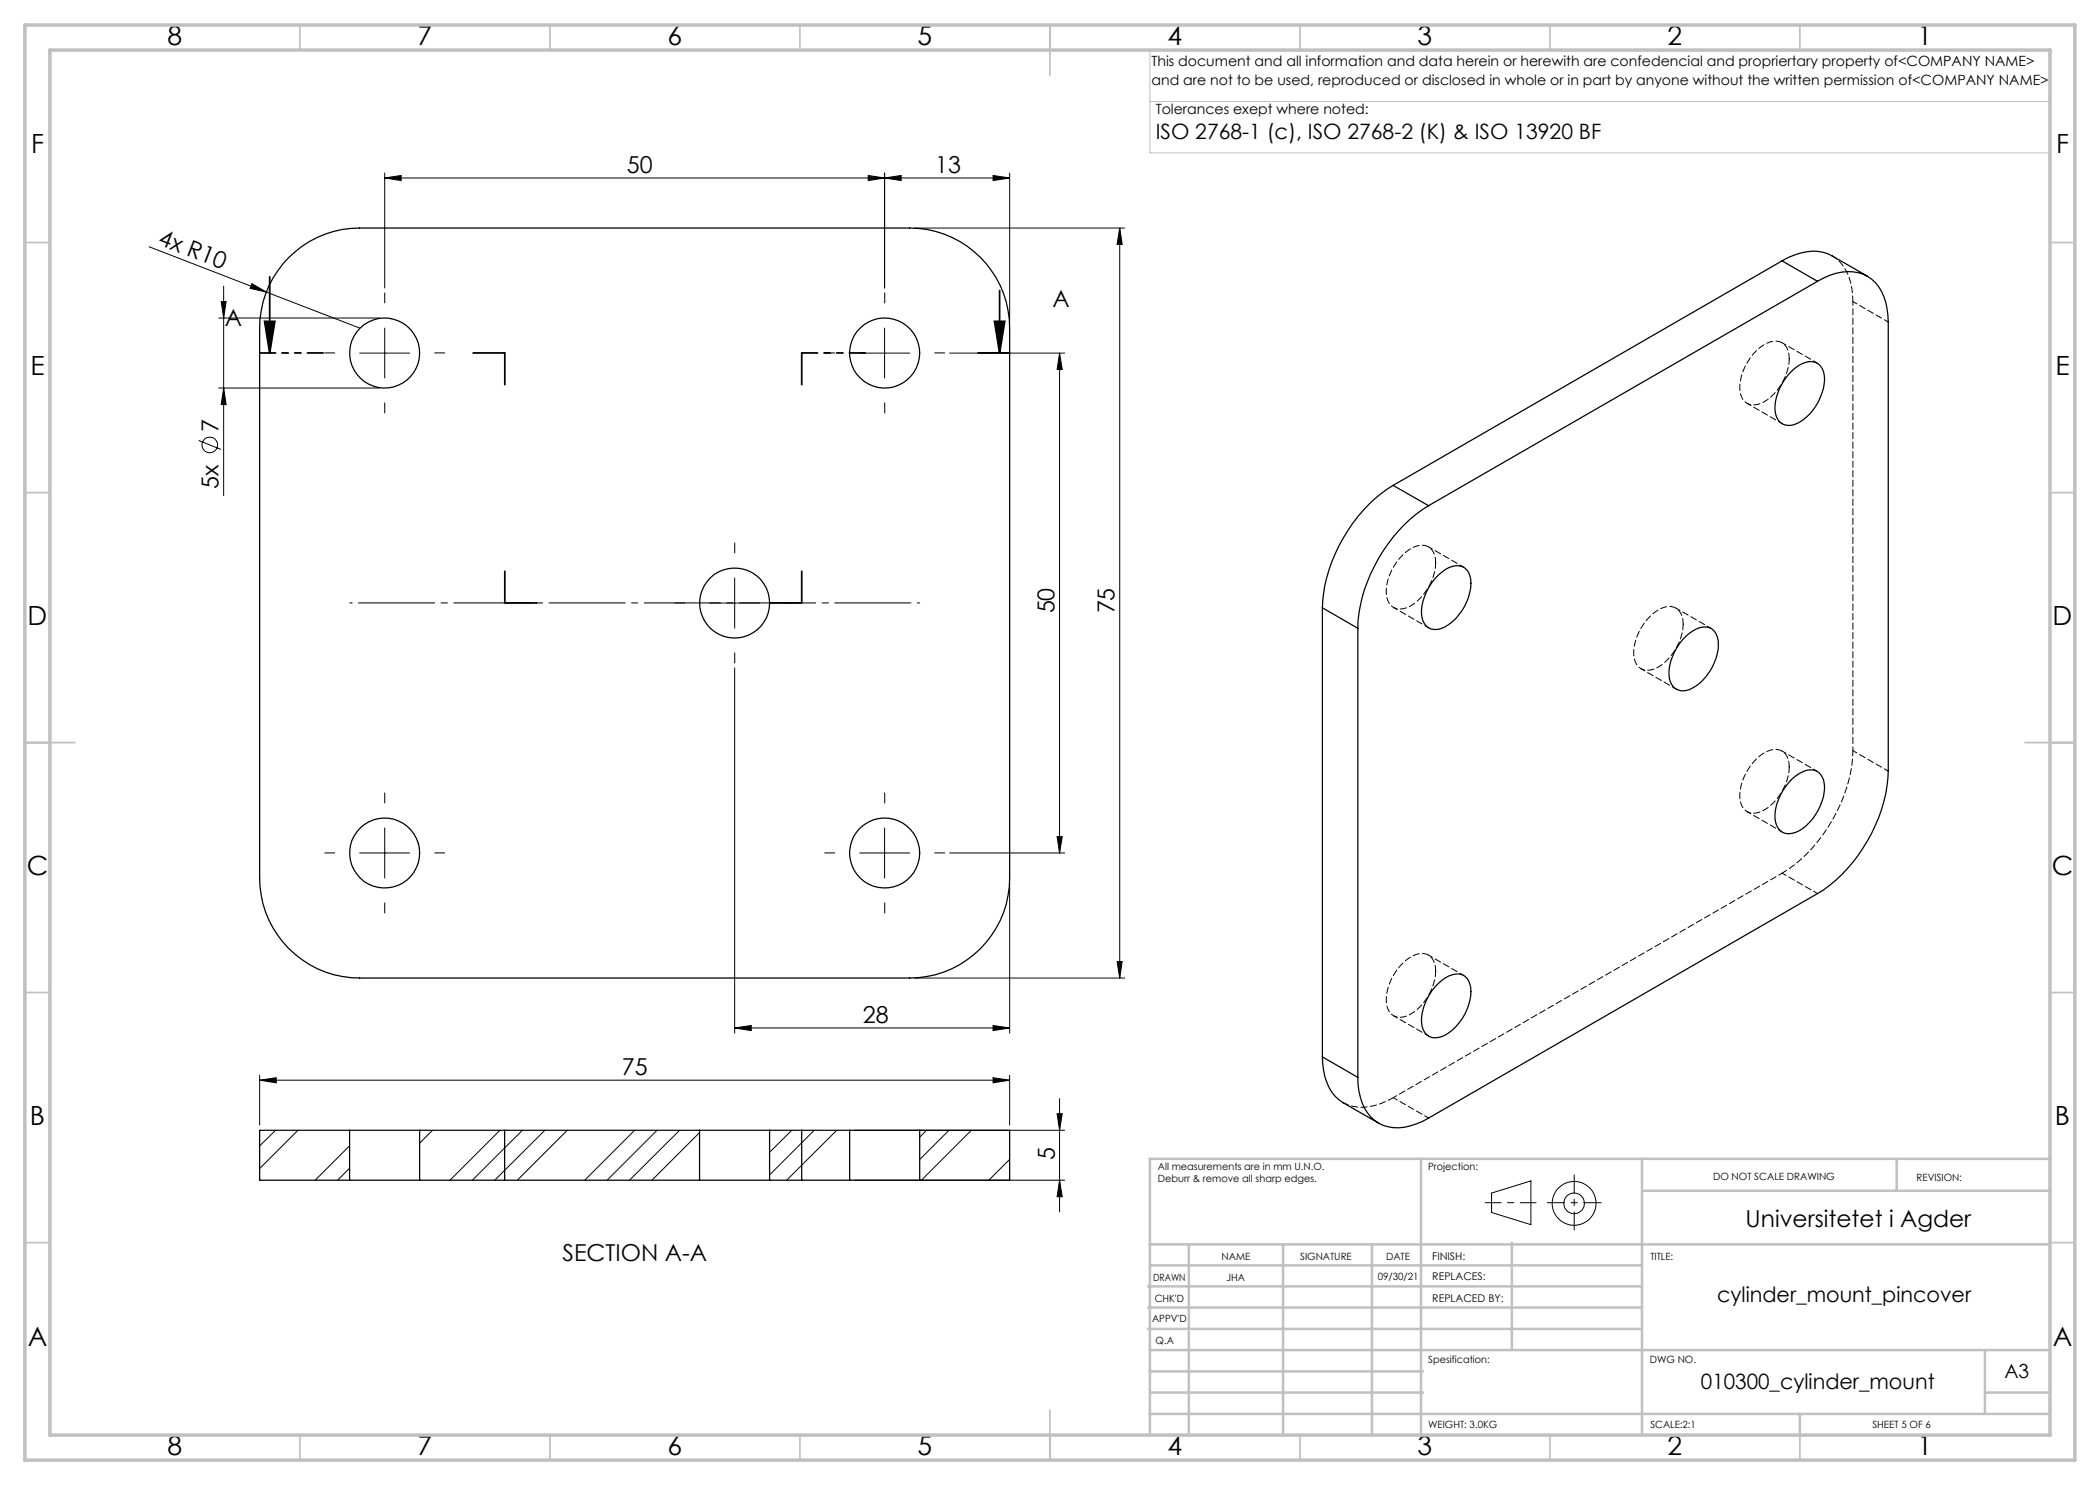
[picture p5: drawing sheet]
<svg xmlns="http://www.w3.org/2000/svg" width="420mm" height="297mm" viewBox="0 0 420 297" stroke-linecap="round" stroke-linejoin="round" font-family="sans-serif">
<g fill="none" stroke="#000" stroke-width=".2">
<path d="M76.9 35.6l3.3-.5v1zM76.9 34.6v23M173.6 35.1l3.3 .5-3.3 .5zM176.9 35.6l3.3-.5v1zM176.9 34.6v23M198.6 35.1l3.3 .5-3.3 .5zM201.9 34.6v30M201.9 35.6h-125M29.8 49.4l42.1 16.2M44.7 57.3v41.8M50.4 56.7l2.9 1.7-3.3-.7zM182.9 45.6h42"/>
<path d="M223.9 45.6v150M223.9 45.6l.5 3.3h-1zM43.7 63.6h32.2M43.7 77.6h32.2M44.2 60.3h1l-.5 3.3zM44.7 77.6l.5 3.3h-1zM71.9 70.6h10M76.9 65.6v10M171.9 70.6h10M176.9 65.6v10M189.9 70.6h23M211.9 70.6l.5 3.3h-1z"/>
<path d="M211.9 70.6v100M39.7 88.1l4.5 1.8M146.9 115.6v10M141.9 120.6h10M146.9 133.6v73M71.9 170.6h10M76.9 165.6v10M171.9 170.6h10M176.9 165.6v10M189.9 170.6h23M201.9 176.6v30M211.4 167.3h1l-.5 3.3z"/>
<path d="M182.9 195.6h42M223.4 192.3h1l-.5 3.3zM51.9 216l3.3-.5v1.1zM51.9 215v10M51.9 216h150M146.9 205.6l3.3-.5v1zM146.9 205.6h55M198.6 205.1l3.3 .5-3.3 .5zM198.6 215.5l3.3 .5-3.3 .6zM201.9 215v10M211.9 219.7v22.7M55.1 226.1l-3.2 3.1"/>
<path d="M59.6 226.1l-7.7 7.6M69.9 229.2l-6.9 6.8M69.9 233.6l-2.4 2.4M86.5 226.1l-2.6 2.5M100 226.1l-10 9.9M104.5 226.1l-10 9.9M109 226.1l-10 9.9M113.5 226.1l-10 9.9M126.9 226.1l-10 9.9M131.4 226.1l-10 9.9M135.9 226.1l-10 9.9M139.9 226.5l-9.5 9.5"/>
<path d="M158.4 226.1l-4.5 4.4M162.8 226.1l-8.9 8.9M167.4 226.1l-10.1 9.9M170.9 236h42M170.9 226.1h42M185.3 226.1l-1.4 1.3M189.8 226.1l-5.9 5.8M194.3 226.1l-10 9.9M201.9 231.9l-4.1 4.1M211.4 222.7h1l-.5 3.4zM211.9 236l.5 3.4h-1zM298.3 238.6l7.9-2.4v8.7l-7.9-2.4z"/>
<circle cx="42" cy="89" r="1.56"/>
<circle cx="314.8" cy="240.7" r="2.07"/>
<circle cx="314.8" cy="240.7" r="4.4"/>
</g>
<path d="M53.9 55.3v15.3M199.9 58.1v12.5M52.9 64.3h2.1l-1.1 6.3zM198.9 64.3h2l-1 6.3z" fill="none" stroke="#000" stroke-width=".35"/>
<path d="M69.9 120.6h114" fill="none" stroke="#000" stroke-width=".2" stroke-dasharray="15.2 1.3 1.3 1.3" stroke-dashoffset="-1.8"/>
<g fill="none" stroke="#000" stroke-width=".2" stroke-dasharray="15.2 1.3 1.3 1.3">
<path d="M66.9 70.6h-2M76.9 60.6v-2M86.9 70.6h2M166.9 70.6h-2M176.9 60.6v-2M186.9 70.6h2M76.9 80.6v2M176.9 80.6v2M146.9 110.6v-2M136.9 120.6h-2M146.9 130.6v2M156.9 120.6h2"/>
<path d="M66.9 170.6h-2M76.9 160.6v-2M86.9 170.6h2M166.9 170.6h-2M176.9 160.6v-2M186.9 170.6h2M76.9 180.6v2M176.9 180.6v2"/>
</g>
<path d="M51.9 70.6h12.7M160.3 70.6h12.7" fill="none" stroke="#000" stroke-width=".35" stroke-dasharray="6.3 1.3 1.3 1.3 1.3 1.3" stroke-dashoffset="3.2"/>
<path d="M94.6 70.6h6.4M101 70.6v6.3M160.3 76.9v-6.3M195.6 70.6h6.3M101 114.2v6.4M101 120.6h6.3M154 120.6h6.3M160.3 120.6v-6.4" fill="none" stroke="#000" stroke-width=".35" stroke-dasharray="6.3 1.3 1.3 1.3 1.3 1.3"/>
<path d="M297.1 240.5h10.1" fill="none" stroke="#000" stroke-width=".2" stroke-dasharray="15.2 1.3 1.3 1.3" stroke-dashoffset="12.1"/>
<path d="M314.8 235v11" fill="none" stroke="#000" stroke-width=".2" stroke-dasharray="15.2 1.3 1.3 1.3" stroke-dashoffset="11.6"/>
<path d="M309.5 240.5h10.7" fill="none" stroke="#000" stroke-width=".2" stroke-dasharray="15.2 1.3 1.3 1.3" stroke-dashoffset="11.8"/>
<path d="M230 10v20.6h180M230.5 10h179.5v33M230 20.3h180" fill="none" stroke="#c0c0c0" stroke-width=".2"/>
<g fill="none" stroke="#c0c0c0" stroke-width=".35">
<path d="M60 5v5M110 5v5M160 5v5M210 5v10M260 5v5M310 5v5M360 5v5M5 48.5h5M410 48.5h5M5 98.5h5M410 98.5h5M5 148.5h10"/>
<path d="M405 148.5h10M5 198.5h5M410 198.5h5M5 248.5h5M410 248.5h5M60 287v5M110 287v5M160 287v5M210 282v10M260 287v5M310 287v5M360 287v5"/>
</g>
<g fill="none" stroke="#c0c0c0" stroke-width=".5">
<path d="M284.2 231.8v55.2M328.4 231.8v55.2M328.8 238.2h81.2M379.3 231.8v6.4M410 231.8h-180v55.2M229.6 257.3h98.8M230 248.9h179.6M230 253.1h98.4M237.8 248.8v38.2M256.6 248.9v38.2M274.4 248.8v38.2M302.4 248.5v21.5"/>
<path d="M229.6 265.8h98.8M229.6 261.5h98.8M230 278.5h54.6M230 274.3h54.6M230 270h180M397 278.5h13M397 270v12.8M230 282.8h180M360 282.8v4.2"/>
</g>
<path d="M5 5h410v287h-410zM10 10h400v277h-400z" fill="none" stroke="#c0c0c0" stroke-width=".7"/>
<g fill="#000">
<path d="M50.4 56.7l2.9 1.7-3.3-.7z"/>
<path d="M76.9 35.6l3.3-.5v1zM173.6 35.1l3.3 .5-3.3 .5zM146.9 205.6l3.3-.5v1zM198.6 205.1l3.3 .5-3.3 .5z"/>
<path d="M198.6 35.1l3.3 .5-3.3 .5zM176.9 35.6l3.3-.5v1zM198.6 215.5l3.3 .5-3.3 .6zM51.9 216l3.3-.5v1.1z"/>
<path d="M44.2 60.3h1l-.5 3.3zM44.7 77.6l.5 3.3h-1zM223.9 45.6l.5 3.3h-1zM223.4 192.3h1l-.5 3.3zM211.9 70.6l.5 3.3h-1zM211.4 167.3h1l-.5 3.3z"/>
<path d="M198.9 64.3h2l-1 6.3zM52.9 64.3h2.1l-1.1 6.3z"/>
<path d="M211.9 236l.5 3.4h-1zM211.4 222.7h1l-.5 3.4z"/>
</g>
<g fill="none" stroke="#000" stroke-width=".25">
<path d="M57.8 51.5a19.9 19.9 0 0 1 14.1-5.9h110a20 20 0 0 1 20 20v110a20 20 0 0 1-20 20h-110a20 20 0 0 1-20-20v-110a19.9 19.9 0 0 1 5.9-14.1zM356.4 52.2a10.8 10.8 0 0 1 9.1-1.5l8 4.5M356.4 52.2l7.1 4.1M356.4 52.2l-77.8 44.9M363.5 56.3a10.5 10.5 0 0 1 9.1-1.5 8.3 8.3 0 0 1 4.8 6.9l.2 2.7v89.8a31.4 31.4 0 0 1-14.1 24.5l-77.8 44.9a11.8 11.8 0 0 1-8.1 1.8 7.6 7.6 0 0 1-5.5-6l-.5-2.6v-1.3M363.5 56.3l-77.8 44.8M358.4 74.2a5.4 5.4 0 0 1 4.1-1.8 2.78 2.78 0 0 1 2.3 2.6 10.4 10.4 0 0 1-5.7 9.8 2.84 2.84 0 0 1-4.1-2.8 10.8 10.8 0 0 1 3.4-7.8zM278.6 97.1a31.4 31.4 0 0 0-13.6 19.9l-.5 4.6M278.6 97.1l7.1 4M285.7 101.1a31.2 31.2 0 0 0-14.1 24.6M287.7 115a4.9 4.9 0 0 1 4.7-1.7 3.3 3.3 0 0 1 1.8 3.4 10.5 10.5 0 0 1-5.8 9 2.84 2.84 0 0 1-4.1-2.9 10.9 10.9 0 0 1 3.4-7.8zM264.5 121.6l7.1 4.1"/>
<path d="M264.5 121.6v89.8M271.6 125.7v89.8M337.1 127.3a5.1 5.1 0 0 1 4.8-1.7 3.3 3.3 0 0 1 1.8 3.3 10.6 10.6 0 0 1-5.8 9 2.87 2.87 0 0 1-4.1-2.9 10.9 10.9 0 0 1 3.3-7.7zM358.4 155.9a5.2 5.2 0 0 1 4.7-1.8 3.7 3.7 0 0 1 1.7 4.3 10.8 10.8 0 0 1-5.7 8.1 2.73 2.73 0 0 1-4-2.1 10.4 10.4 0 0 1 3.3-8.5zM287.7 196.7a5 5 0 0 1 4.7-1.8 3.4 3.4 0 0 1 1.8 3.4 10.5 10.5 0 0 1-5.8 9 2.73 2.73 0 0 1-4-2.1 10.3 10.3 0 0 1 3.3-8.5zM264.5 211.4a11.8 11.8 0 0 0 2.6 7.9l1.5 1.3 7.1 4M264.5 211.4l7.1 4.1M69.9 236h14M69.9 226.1h14M69.9 226.1h-18v9.9h18M69.9 226.1v9.9M83.9 236h56"/>
<path d="M83.9 226.1h56M83.9 226.1v9.9M100.9 226.1v9.9M139.9 236h14M139.9 226.1h14M139.9 226.1v9.9M153.9 236h16M153.9 226.1h16M153.9 226.1v9.9M160.3 226.1v9.9M169.9 226.1h14M169.9 236h14"/>
<path d="M169.9 226.1v9.9M183.9 226.1h18v9.9h-18M183.9 226.1v9.9"/>
<circle cx="76.9" cy="70.6" r="7"/>
<circle cx="176.9" cy="70.6" r="7"/>
<circle cx="146.9" cy="120.6" r="7"/>
<circle cx="76.9" cy="170.6" r="7"/>
<circle cx="176.9" cy="170.6" r="7"/>
</g>
<path d="M366.4 51.2a8.6 8.6 0 0 1 4 6.4l.2 2.7M357.9 71.7a3.1 3.1 0 0 0-2.4-3.5 6.7 6.7 0 0 0-5.5 3.4 9.6 9.6 0 0 0-1.9 7 2.72 2.72 0 0 0 3.9 2.1 10.6 10.6 0 0 0 5.9-9M287.1 112.6a3.1 3.1 0 0 0-2.3-3.5 6.7 6.7 0 0 0-5.5 3.3 9.6 9.6 0 0 0-1.9 7.1 2.72 2.72 0 0 0 3.9 2.1 10.6 10.6 0 0 0 5.8-9M336.6 124.8a3.1 3.1 0 0 0-2.3-3.5 6.7 6.7 0 0 0-5.5 3.4 9.6 9.6 0 0 0-1.9 7 2.72 2.72 0 0 0 3.9 2.1 10.6 10.6 0 0 0 5.8-9M357.9 153.4a3.1 3.1 0 0 0-2.4-3.5 6.7 6.7 0 0 0-5.5 3.4 9.6 9.6 0 0 0-1.9 7 2.72 2.72 0 0 0 3.9 2.1 10.6 10.6 0 0 0 5.9-9M287.1 194.2a3.1 3.1 0 0 0-2.3-3.5 6.7 6.7 0 0 0-5.5 3.4 9.6 9.6 0 0 0-1.9 7 2.72 2.72 0 0 0 3.9 2.1 10.6 10.6 0 0 0 5.8-9M278.7 219.5a10.6 10.6 0 0 1-9.1 1.5l-.9-.5" fill="none" stroke="#000" stroke-width=".2" stroke-dasharray="1.3 .6" stroke-dashoffset=".1"/>
<g fill="none" stroke="#000" stroke-width=".2" stroke-dasharray="1.3 .6" stroke-dashoffset=".4">
<path d="M363.5 72.6l-7.1-4.1M370.6 60.3l7 4.1M349.4 80.7l7.1 4M292.8 113.4l-7.1-4M278.7 121.5l7.1 4.1M328.2 133.7l7.1 4.1M342.3 125.7l-7.1-4.1M363.5 154.3l-7.1-4.1M377.6 154.2l-7-4.1M349.4 162.3l7.1 4.1M356.4 174.6l7.1 4.1M292.8 195.1l-7.1-4.1"/>
<path d="M278.7 203.1l7.1 4.1M285.7 223.6l-7-4.1"/>
</g>
<path d="M370.6 150.1v-89.8M278.7 219.5l77.7-44.9" fill="none" stroke="#000" stroke-width=".2" stroke-dasharray="1.3 .6" stroke-dashoffset=".5"/>
<path d="M370.6 150.1a31.3 31.3 0 0 1-14.2 24.5" fill="none" stroke="#000" stroke-width=".2" stroke-dasharray="1.3 .6" stroke-dashoffset=".2"/>
<g font-size="5.3">
<text x="33.5" y="8.9">8</text>
<text x="83.5" y="8.9">7</text>
<text x="133.5" y="8.9">6</text>
<text x="183.5" y="8.9">5</text>
<text x="233.5" y="8.9">4</text>
<text x="283.5" y="8.9">3</text>
<text x="333.5" y="8.9">2</text>
<text x="383.5" y="8.9">1</text>
<text x="6.2" y="30.7">F</text>
<text x="411.2" y="30.7">F</text>
<text x="6.1" y="74.9">E</text>
<text x="411.1" y="74.9">E</text>
<text x="5.5" y="124.9">D</text>
<text x="410.5" y="124.9">D</text>
<text x="5.3" y="174.9">C</text>
<text x="410.3" y="174.9">C</text>
<text x="6" y="224.9">B</text>
<text x="411" y="224.9">B</text>
<text x="5.5" y="269.2">A</text>
<text x="410.5" y="269.2">A</text>
<text x="33.5" y="290.9">8</text>
<text x="83.5" y="290.9">7</text>
<text x="133.5" y="290.9">6</text>
<text x="183.5" y="290.9">5</text>
<text x="233.5" y="290.9">4</text>
<text x="283.5" y="290.9">3</text>
<text x="333.5" y="290.9">2</text>
<text x="383.5" y="290.9">1</text>
</g>
<g font-size="4.7">
<text x="125.4" y="34.6">50</text>
<text x="187" y="34.6">13</text>
<text x="31.4" y="48.8" transform="rotate(21 31.4 48.8)">4x R10</text>
<text x="45" y="65.2">A</text>
<text x="210.5" y="61.4">A</text>
<text x="43.7" y="86.4" transform="rotate(-90 43.7 86.4)">7</text>
<text x="43.7" y="97.8" transform="rotate(-90 43.7 97.8)">5x</text>
<text x="210.9" y="122.7" transform="rotate(-90 210.9 122.7)">50</text>
<text x="222.9" y="122.7" transform="rotate(-90 222.9 122.7)">75</text>
<text x="172.6" y="204.6">28</text>
<text x="124.4" y="215">75</text>
<text x="210.9" y="232" transform="rotate(-90 210.9 232)">5</text>
<text x="349.1" y="245.3">Universitetet i Agder</text>
<text x="112.5" y="252.2">SECTION A-A</text>
</g>
<g font-size="4.2">
<text x="231.1" y="27.8">ISO 2768-1 (c), ISO 2768-2 (K) &amp; ISO 13920 BF</text>
<text x="343.4" y="260.4">cylinder_mount_pincover</text>
<text x="340.2" y="277.9">010300_cylinder_mount</text>
</g>
<text font-size="3.9" x="400.9" y="275.5">A3</text>
<g font-size="2.8">
<text x="230.3" y="13.1">This document and all information and data herein or herewith are confedencial and propriertary property of&lt;COMPANY NAME&gt;</text>
<text x="230.3" y="16.9">and are not to be used, reproduced or disclosed in whole or in part by anyone without the written permission of&lt;COMPANY NAME&gt;</text>
<text x="231.1" y="22.8">Tolerances exept where noted:</text>
</g>
<g font-size="2.1">
<text x="286.4" y="251.9">FINISH:</text>
<text x="286.5" y="256">REPLACES:</text>
<text x="286.5" y="260.4">REPLACED BY:</text>
</g>
<g font-size="2">
<text x="231.6" y="234">All measurements are in mm U.N.O.</text>
<text x="285.6" y="234">Projection:</text>
<text x="231.6" y="236.5">Deburr &amp; remove all sharp edges.</text>
<text x="342.6" y="236">DO NOT SCALE DRAWING</text>
<text x="383.3" y="236.2">REVISION:</text>
<text x="244.3" y="252">NAME</text>
<text x="260" y="251.9">SIGNATURE</text>
<text x="277.2" y="251.9">DATE</text>
<text x="330.1" y="251.9">TITLE:</text>
<text x="230.6" y="256.1">DRAWN</text>
<text x="245.3" y="256.1">JHA</text>
<text x="275.6" y="255.9">09/30/21</text>
<text x="230.9" y="260.3">CHK'D</text>
<text x="230.4" y="264.4">APPV'D</text>
<text x="231.1" y="268.8">Q.A</text>
<text x="285.6" y="272.5">Spesification:</text>
<text x="330" y="272.5">DWG NO.</text>
<text x="285.6" y="285.5">WEIGHT: 3.0KG</text>
<text x="330.1" y="285.6">SCALE:2:1</text>
<text x="374.5" y="285.6">SHEET 5 OF 6</text>
</g>
</svg>
